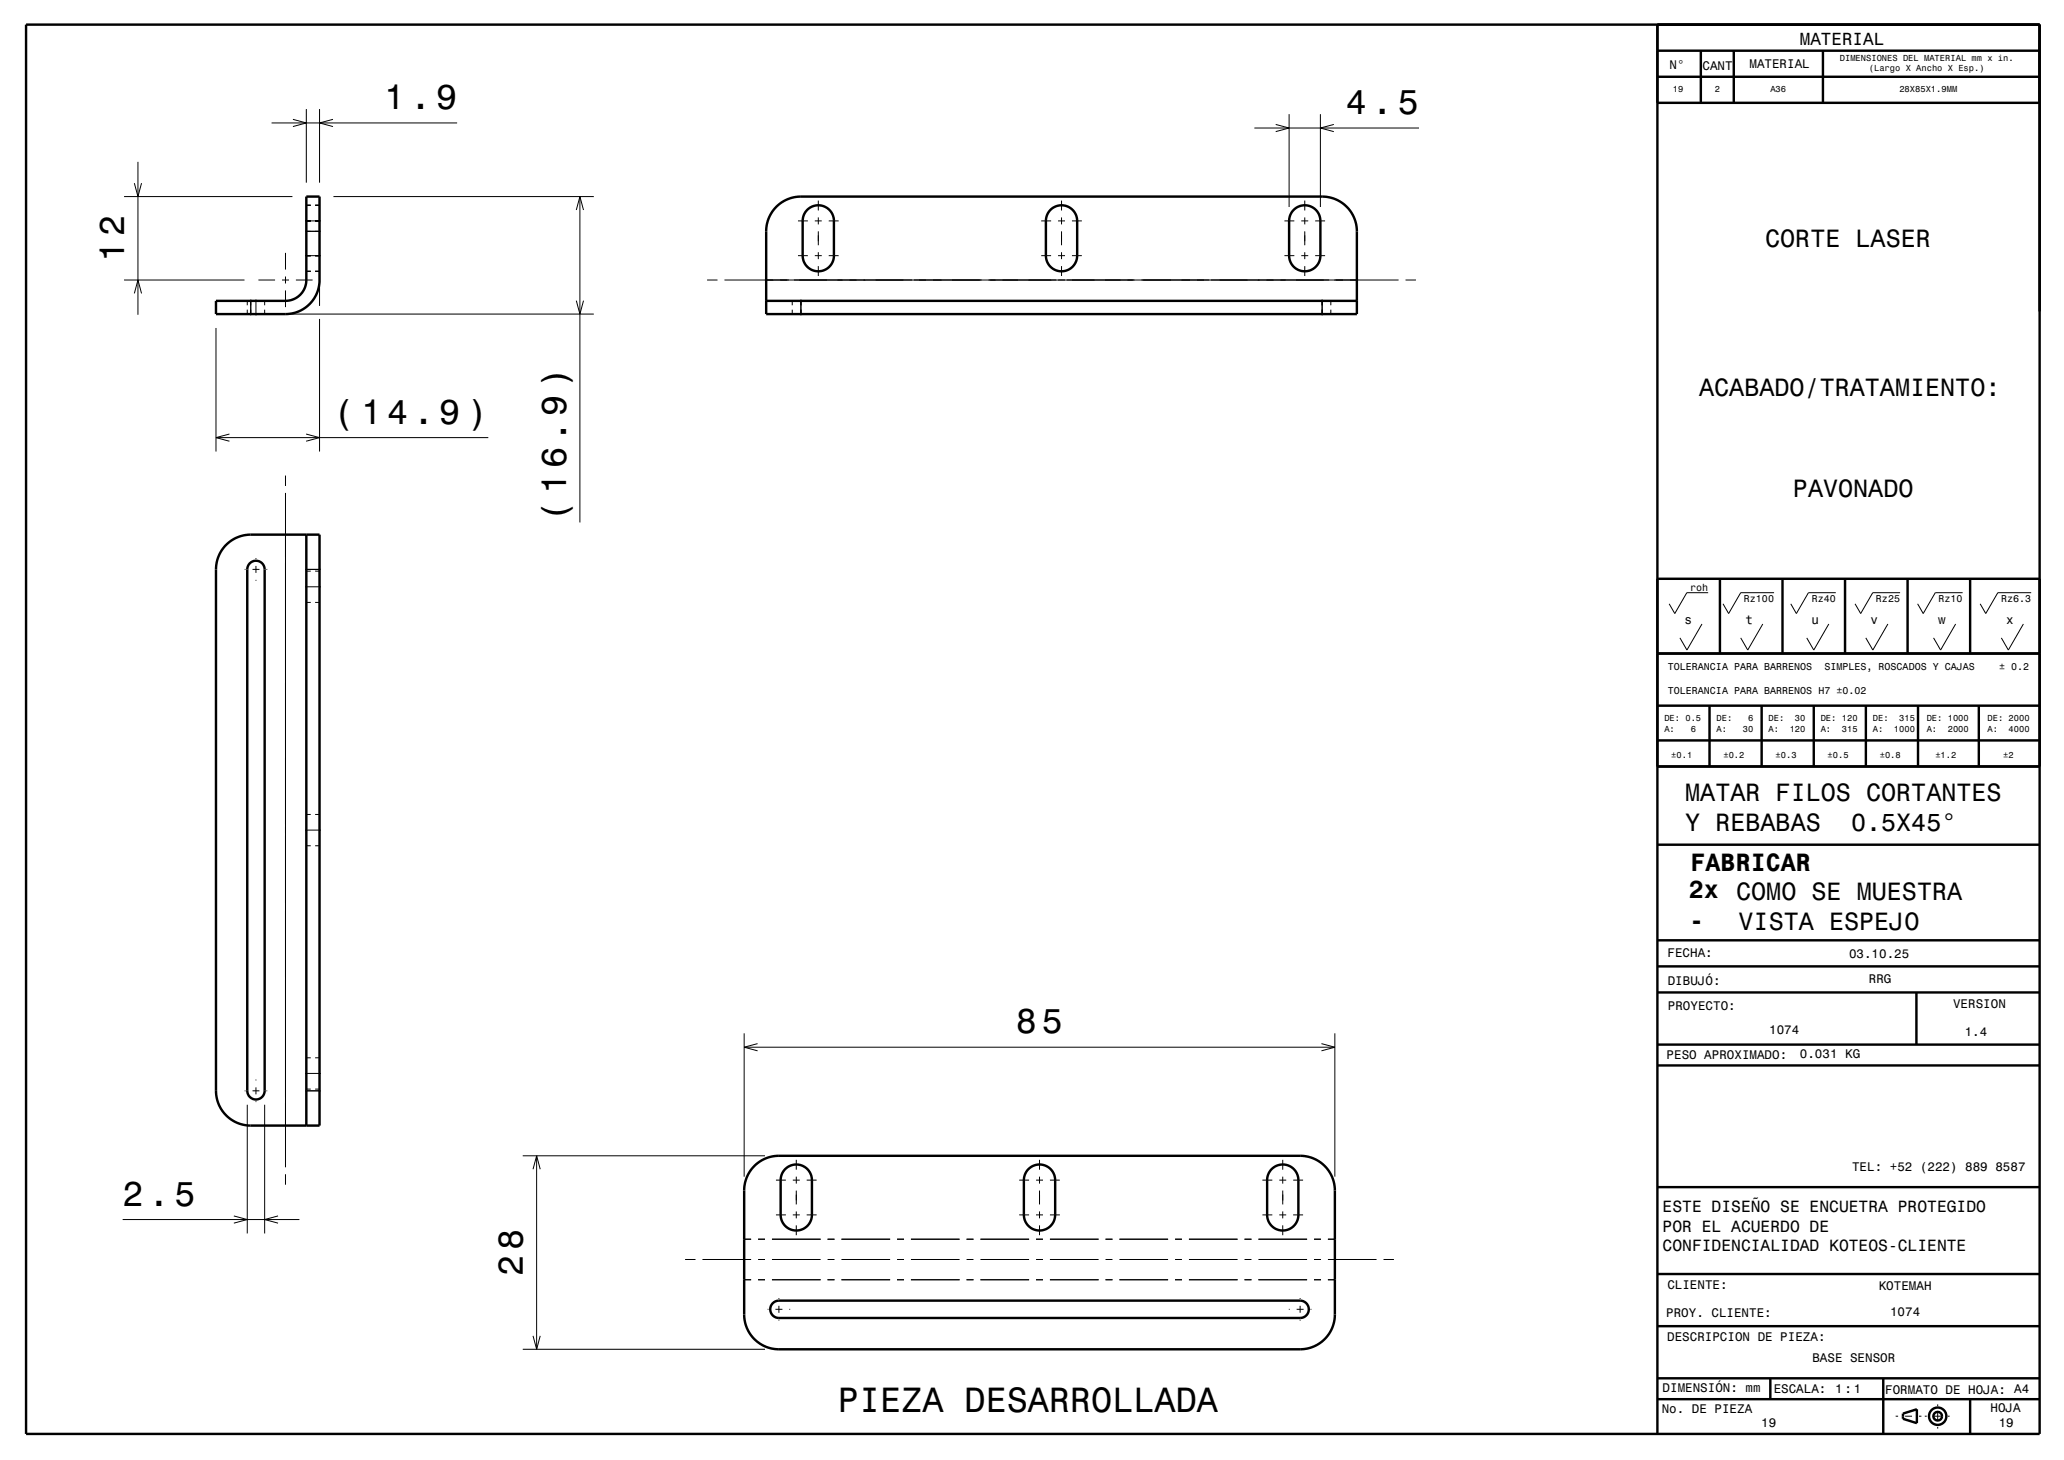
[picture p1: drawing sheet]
<svg xmlns="http://www.w3.org/2000/svg" width="297mm" height="210mm" viewBox="0 0 297 210" stroke-linecap="round" stroke-linejoin="round" font-family="sans-serif">
<g fill="none" stroke="#000" stroke-width=".14">
<path d="M39.1 17.7h26.7M42.1 17.2l2 .5-2 .5M44.1 15.7v10.6M46 15.7v10.6M47.9 17.2l-1.9 .5 1.9 .5M180.5 18.4h23.7M183.6 17.9l1.9 .5-1.9 .5M185.5 16.4v13.4M190 16.4v13.4M191.9 17.9l-1.9 .5 1.9 .5M17.9 28.3h24.2M19.3 26.3l.6 2 .5-2"/>
<path d="M19.9 23.3v22M41.1 36.4v2.4M41.1 39.8v1M43.9 31.8h2.3M43.9 36.8h2.3M43.9 33.3h2.3M44.1 29.5h.6M44.1 39h.6M45.3 29.5h.7M45.3 39h.7M46 35.3v8.7M48 28.3h37.4"/>
<path d="M82.9 30.2l.5-1.9 .6 1.9M83.4 28.3v46.8M114.8 31.8h1.4M114.8 36.8h1.4M117.2 31.8h1M117.2 36.8h1M117.8 28.9v1.4M117.8 31.3v1M117.8 33.3v2M117.8 36.3v1M117.8 38.3v1.4M119.2 31.8h1.5"/>
<path d="M119.2 36.8h1.5M149.8 31.8h1.4M149.8 36.8h1.4M152.2 31.8h1.1M152.2 36.8h1.1M152.7 28.9v1.4M152.7 31.3v1M152.7 33.3v2M152.7 36.3v1M152.7 38.3v1.4M154.2 31.8h1.5M154.2 36.8h1.5"/>
<path d="M184.8 31.8h1.4M184.8 36.8h1.4M187.2 31.8h1M187.2 36.8h1M187.7 28.9v1.4M187.7 31.3v1M187.7 33.3v2M187.7 36.3v1M187.7 38.3v1.4M189.2 31.8h1.5M189.2 36.8h1.5M17.9 40.3h17.3"/>
<path d="M19.3 42.2l.6-1.9 .5 1.9M31.1 47.2v17.7M35.6 43.3v.6M35.6 44.5v.7M36.1 43.1v2.3M36.8 43.1v2.3M37.2 40.3h2.4M38.1 44.5v.7h47.3M38.1 43.3v.6M40.6 40.3h1M41.1 41.8v2.4M42.6 40.3h2.4"/>
<path d="M46 45.9v19M82.9 43.2l.5 2 .6-2M101.7 40.3h1.5M104.2 40.3h97M114 43.3v.6M114 44.5v.7M115.2 43.1v2.3M190.2 43.1v2.3M191.5 43.3v.6M191.5 44.5v.7M202.2 40.3h1.6M31.1 62.9h39.2"/>
<path d="M33 62.4l-1.9 .5 1.9 .6M41.1 68.4v1.5M41.1 70.9v97M44 62.4l2 .5-2 .6M35.2 81.9h.1M36.3 81.9h1M36.8 80.3v.1M36.8 81.4v1M36.8 83.4v.1M38.3 81.9h.2M43.9 81.9h2.3M43.9 84.4h2.3"/>
<path d="M44.1 86.6h.6M44.1 82.2h.6M45.3 86.6h.7M45.3 82.2h.7M244.9 89.8l-2.2 3.7-1-1.7M245.8 85.3h-3.1l-1.7 3-.8-1.4M253.7 89.8l-2.2 3.7-1-1.7M255.3 85.3h-4.8l-1.8 3-.8-1.4M263.2 89.8l-2.2 3.7-1-1.7M264.2 85.3h-4l-1.7 3-.8-1.4M271.7 89.8l-2.2 3.7-1-1.7M273.4 85.3h-3.9l-1.8 3-.8-1.4"/>
<path d="M281.4 89.8l-2.2 3.7-1-1.7M282.4 85.3h-3.9l-1.8 3-.8-1.4M291.2 89.8l-2.2 3.7-1-1.7M292.3 85.3h-4.8l-1.8 3-.8-1.4M43.9 119.4h2.3M44.1 117.2h.6M45.3 117.2h.7M44.1 121.7h.6M45.3 121.7h.7M35.2 156.9h.1M35.6 158.9v18.5M36.3 156.9h1"/>
<path d="M36.8 155.3v.1M36.8 156.4v1M36.8 158.4v.1M38.1 158.9v18.5M38.3 156.9h.2M43.9 156.9h2.3M43.9 154.4h2.3M44.1 152.1h.6M44.1 156.7h.6M45.3 152.1h.7M45.3 156.7h.7M107.1 148.6v20.6"/>
<path d="M107.1 150.6h85M109 150.1l-1.9 .5 1.9 .5M190.2 150.1l1.9 .5-1.9 .5M192.1 148.6v20.6M17.6 175.4h25.5M33.6 174.9l2 .5-2 .5M40 174.9l-1.9 .5 1.9 .5M41.1 168.9v1.5M75.2 166.2h34.9M76.7 168.2l.5-2 .5 2M77.2 166.2v27.9M107.1 178.2h1"/>
<path d="M109.1 178.2h1M111.1 178.2h7M111.7 169.7h1.4M111.7 174.7h1.4M114.1 169.7h1M114.1 174.7h1M114.6 166.8v1.4M114.6 169.2v1M114.6 171.2v2M114.6 174.2v1M114.6 176.2v1.5M116.1 169.7h1.4"/>
<path d="M116.1 174.7h1.4M119.1 178.2h1M121.1 178.2h7M129.1 178.2h1M131.1 178.2h7M139.1 178.2h1M141.1 178.2h7M146.7 169.7h1.4M146.7 174.7h1.4M149.1 178.2h1M149.1 169.7h1M149.1 174.7h1"/>
<path d="M149.6 166.8v1.4M149.6 169.2v1M149.6 171.2v2M149.6 174.2v1M149.6 176.2v1.5M151.1 178.2h7M151.1 169.7h1.4M151.1 174.7h1.4M159.1 178.2h1M161.1 178.2h7M169.1 178.2h1M171.1 178.2h7"/>
<path d="M179.1 178.2h1M181.1 178.2h7M181.7 169.7h1.4M181.7 174.7h1.4M184.1 169.7h1M184.1 174.7h1M184.6 166.8v1.4M184.6 169.2v1M184.6 171.2v2M184.6 174.2v1M184.6 176.2v1.5M186.1 169.7h1.4"/>
<path d="M186.1 174.7h1.4M189.1 178.2h1M191.1 178.2h1M75.2 194.1h34.9M76.7 192.1l.5 2 .5-2M98.6 181.2h1.5M101.1 181.2h7M107.1 184.1h1M109.1 184.1h1M109.1 181.2h1M110.5 188.3h.1M111.1 184.1h7"/>
<path d="M111.1 181.2h7M111.6 188.3h1M112.1 186.7v.1M112.1 187.8v1M112.1 189.8v.2M113.6 188.3h.1M119.1 184.1h1M119.1 181.2h1M121.1 184.1h7M121.1 181.2h7M129.1 184.1h1M129.1 181.2h1"/>
<path d="M131.1 184.1h7M131.1 181.2h7M139.1 184.1h1M139.1 181.2h1M141.1 184.1h7M141.1 181.2h7M149.1 184.1h1M149.1 181.2h1M151.1 184.1h7M151.1 181.2h7M159.1 184.1h1M159.1 181.2h1"/>
<path d="M161.1 184.1h7M161.1 181.2h7M169.1 184.1h1M169.1 181.2h1M171.1 184.1h7M171.1 181.2h7M179.1 184.1h1M179.1 181.2h1M181.1 184.1h7M181.1 181.2h7M185.5 188.3h.1M186.6 188.3h1"/>
<path d="M187.1 186.7v.1M187.1 187.8v1M187.1 189.8v.2M188.6 188.3h.1M189.1 184.1h1M189.1 181.2h1M191.1 184.1h1M191.1 181.2h7M199.1 181.2h1.5M272.8 203.7h.3M274.1 203.7h1M276.1 203.7h.4"/>
<path d="M277 203.7h.3M278.3 203.7h1M278.8 202v.2M278.8 203.2v1M278.8 205.2v.3M280.3 203.7h.2"/>
</g>
<g fill="none" stroke="#000" stroke-width=".35">
<path d="M3.8 3.5h289.7v202.8h-289.7zM238.5 3.5v202.8M238.5 11h55M238.5 7.3h55M244.7 7.3v7.5M249.5 7.3v7.5M262.3 7.3v7.5M293.5 7.3v7.5h-55M293.5 3.5v3.8M44.1 28.3h1.9v12a4.9 4.9 0 0 1-4.9 4.9h-10v-1.9h10a3 3 0 0 0 3-3zM111.7 29.8a5 5 0 0 1 3.5-1.5h75a5 5 0 0 1 5 5v11.9h-84.9v-11.9a5 5 0 0 1 1.4-3.5zM116.2 30.1a2.25 2.25 0 0 1 2.4-.4 2.25 2.25 0 0 1 1.4 2.1v5a2.25 2.25 0 0 1-2.3 2.2 2.25 2.25 0 0 1-2.2-2.2v-5a2.23 2.23 0 0 1 .7-1.7z"/>
<path d="M151.2 30.1a2.25 2.25 0 0 1 2.4-.4 2.25 2.25 0 0 1 1.4 2.1v5a2.25 2.25 0 0 1-2.3 2.2 2.25 2.25 0 0 1-2.2-2.2v-5a2.27 2.27 0 0 1 .7-1.7zM186.2 30.1a2.25 2.25 0 0 1 2.4-.4 2.25 2.25 0 0 1 1.4 2.1v5a2.25 2.25 0 0 1-2.3 2.2 2.25 2.25 0 0 1-2.2-2.2v-5a2.26 2.26 0 0 1 .7-1.7zM110.3 43.3h84.9M32.5 78.4a5 5 0 0 1 3.6-1.5h9.9v85h-9.9a5 5 0 0 1-5-5v-75a5 5 0 0 1 1.4-3.5zM44.1 76.9v85M35.9 81.1a1.25 1.25 0 0 1 1.4-.4 1.25 1.25 0 0 1 .8 1.2v75a1.25 1.25 0 0 1-1.3 1.3 1.25 1.25 0 0 1-1.2-1.3v-75l.1-.4zM238.5 94h55M238.5 83.3h55M247.5 83.3v10.7M256.5 83.3v10.7M265.5 83.3v10.7M274.5 83.3v10.7"/>
<path d="M283.5 83.3v10.7M238.5 110.3h55M238.5 101.5h55M238.5 106.5h55M246 101.5v8.8M253.5 101.5v8.8M261 101.5v8.8M268.5 101.5v8.8M276 101.5v8.8M284.7 101.5v8.8M238.5 135.3h55M238.5 139h55"/>
<path d="M238.5 121.5h55M238.5 142.8h55M238.5 153.3h55M238.5 150.3h55M275.8 142.8v7.5M108.5 167.8a5 5 0 0 1 3.6-1.6h75a5 5 0 0 1 5 5v17.9a5 5 0 0 1-5 5h-75a5 5 0 0 1-5-5v-17.9a5 5 0 0 1 1.4-3.4zM113 168.1a2.25 2.25 0 0 1 2.5-.4 2.25 2.25 0 0 1 1.3 2v5a2.25 2.25 0 0 1-2.2 2.3 2.25 2.25 0 0 1-2.3-2.3v-5a2.23 2.23 0 0 1 .7-1.6zM148 168.1a2.25 2.25 0 0 1 2.5-.4 2.25 2.25 0 0 1 1.3 2v5a2.25 2.25 0 0 1-2.2 2.3 2.25 2.25 0 0 1-2.3-2.3v-5a2.26 2.26 0 0 1 .7-1.6zM183 168.1a2.25 2.25 0 0 1 2.5-.4 2.25 2.25 0 0 1 1.3 2v5a2.25 2.25 0 0 1-2.2 2.3 2.25 2.25 0 0 1-2.3-2.3v-5a2.23 2.23 0 0 1 .7-1.6zM238.5 170.8h55M111.2 187.5l.4-.3 .5-.1h75a1.25 1.25 0 0 1 1.2 1.2 1.25 1.25 0 0 1-1.2 1.3h-75a1.25 1.25 0 0 1-1.2-.8 1.25 1.25 0 0 1 .3-1.3zM238.5 198.3h55"/>
<path d="M238.5 190.8h55M238.5 183.3h55M254.7 198.3v3M271 198.3v8M238.5 201.3h55M273.8 203.3l2-.6v2l-2-.6zM283.5 201.3v5"/>
<circle cx="278.8" cy="203.7" r="1.25"/>
<circle cx="278.8" cy="203.7" r=".63"/>
</g>
<g font-size="5">
<text x="55.3" y="15.7">1.9</text>
<text x="193.7" y="16.4">4.5</text>
<text x="17.9" y="37.7" transform="rotate(-90 17.9 37.7)">12</text>
<text x="47.9" y="60.9">( 14.9 )</text>
<text x="81.4" y="75.1" transform="rotate(-90 81.4 75.1)">( 16.9 )</text>
<text x="146.2" y="148.6">85</text>
<text x="17.6" y="173.4">2.5</text>
<text x="75.2" y="183.5" transform="rotate(-90 75.2 183.5)">28</text>
<text x="120.6" y="203.1">PIEZA DESARROLLADA</text>
</g>
<g font-size="3.6">
<text x="254" y="35.5">CORTE LASER</text>
<text x="244.5" y="57">ACABADO/TRATAMIENTO:</text>
<text x="258" y="71.5">PAVONADO</text>
<text x="242.5" y="115.2">MATAR FILOS CORTANTES</text>
<text x="242.5" y="119.5">Y REBABAS</text>
<text x="266.4" y="119.5">0.5X45°</text>
<text x="243.3" y="125.2">FABRICAR</text>
<text x="243" y="129.2">2x COMO SE MUESTRA</text>
<text x="243.1" y="133.7">-</text>
<text x="250.2" y="133.7">VISTA ESPEJO</text>
</g>
<text font-size="2.5" x="259" y="6.5">MATERIAL</text>
<g font-size="2.3">
<text x="239.2" y="174.4">ESTE DISEÑO SE ENCUETRA PROTEGIDO</text>
<text x="239.2" y="177.2">POR EL ACUERDO DE</text>
<text x="239.2" y="180">CONFIDENCIALIDAD KOTEOS-CLIENTE</text>
</g>
<g font-size="1.8">
<text x="240.2" y="9.9">N°</text>
<text x="245" y="10">CANT</text>
<text x="251.7" y="9.8">MATERIAL</text>
<text x="242.4" y="89.8">s</text>
<text x="251.2" y="89.8">t</text>
<text x="260.7" y="89.8">u</text>
<text x="269.2" y="89.8">v</text>
<text x="278.9" y="89.8">w</text>
<text x="288.7" y="89.8">x</text>
<text x="240" y="137.7">FECHA:</text>
<text x="266.1" y="137.8">03.10.25</text>
<text x="240" y="141.6">DIBUJÓ:</text>
<text x="268.9" y="141.5">RRG</text>
<text x="240" y="145.2">PROYECTO:</text>
<text x="254.6" y="148.7">1074</text>
<text x="281" y="145">VERSION</text>
<text x="282.7" y="149">1.4</text>
<text x="239.8" y="152.3">PESO APROXIMADO:</text>
<text x="259" y="152.2">0.031 KG</text>
<text x="266.5" y="168.4">TEL: +52 (222) 889 8587</text>
<text x="239.9" y="185.4">CLIENTE:</text>
<text x="270.3" y="185.5">KOTEMAH</text>
<text x="239.8" y="189.4">PROY. CLIENTE:</text>
<text x="272" y="189.4">1074</text>
<text x="239.9" y="192.9">DESCRIPCION DE PIEZA:</text>
<text x="260.8" y="195.9">BASE SENSOR</text>
<text x="239.1" y="203.2">No. DE PIEZA</text>
<text x="239.2" y="200.3">DIMENSIÓN: mm</text>
<text x="255.2" y="200.3">ESCALA:</text>
<text x="264.1" y="200.4">1:1</text>
<text x="271.3" y="200.5">FORMATO DE HOJA: A4</text>
<text x="286.4" y="203">HOJA</text>
<text x="253.4" y="205.3">19</text>
<text x="287.6" y="205.3">19</text>
</g>
<g font-size="1.4">
<text x="243.2" y="85">roh</text>
<text x="250.9" y="86.6">Rz100</text>
<text x="260.7" y="86.6">Rz40</text>
<text x="269.9" y="86.6">Rz25</text>
<text x="278.9" y="86.6">Rz10</text>
<text x="287.9" y="86.6">Rz6.3</text>
<text x="240" y="96.4">TOLERANCIA PARA BARRENOS</text>
<text x="240" y="99.8">TOLERANCIA PARA BARRENOS H7 ±0.02</text>
<text x="262.5" y="96.4">SIMPLES, ROSCADOS Y CAJAS</text>
<text x="287.6" y="96.4">± 0.2</text>
</g>
<g font-size="1.3">
<text x="264.7" y="8.8">DIMENSIONES DEL MATERIAL mm x in.</text>
<text x="268.9" y="10.3">(Largo X Ancho X Esp.)</text>
<text x="240.7" y="13.3">19</text>
<text x="246.7" y="13.3">2</text>
<text x="254.7" y="13.3">A36</text>
<text x="273.3" y="13.2">28X85X1.9MM</text>
<text x="239.5" y="103.7">DE: 0.5</text>
<text x="239.5" y="105.2">A:</text>
<text x="243.3" y="105.2">6</text>
<text x="247" y="103.7">DE:</text>
<text x="247" y="105.2">A:</text>
<text x="250.8" y="105.2">30</text>
<text x="251.5" y="103.7">6</text>
<text x="254.5" y="103.7">DE:</text>
<text x="254.5" y="105.2">A:</text>
<text x="257.5" y="105.2">120</text>
<text x="258.3" y="103.7">30</text>
<text x="262" y="103.7">DE: 120</text>
<text x="262" y="105.2">A:</text>
<text x="265" y="105.2">315</text>
<text x="269.5" y="103.7">DE:</text>
<text x="269.5" y="105.2">A:</text>
<text x="272.5" y="105.2">1000</text>
<text x="273.3" y="103.7">315</text>
<text x="277.2" y="103.7">DE: 1000</text>
<text x="277.2" y="105.2">A:</text>
<text x="280.3" y="105.2">2000</text>
<text x="286" y="103.7">DE: 2000</text>
<text x="286" y="105.2">A:</text>
<text x="289" y="105.2">4000</text>
<text x="240.5" y="109">±0.1</text>
<text x="248" y="109">±0.2</text>
<text x="255.5" y="109">±0.3</text>
<text x="263" y="109">±0.5</text>
<text x="270.5" y="109">±0.8</text>
<text x="278.5" y="109">±1.2</text>
<text x="288.2" y="109">±2</text>
</g>
</svg>
